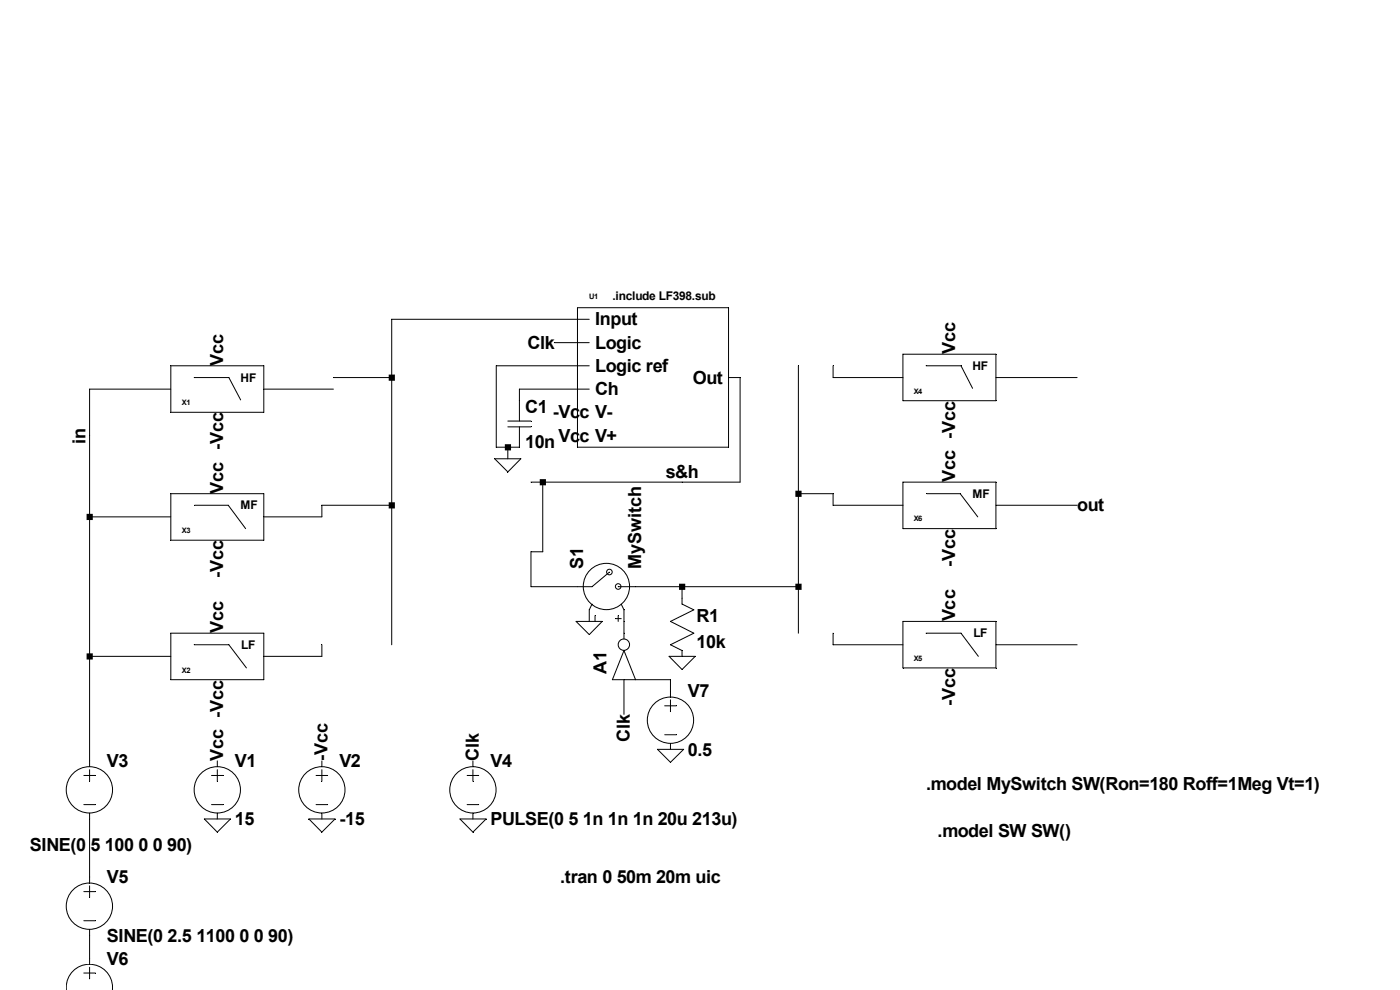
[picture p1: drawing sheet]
<svg xmlns="http://www.w3.org/2000/svg" width="297mm" height="210mm" viewBox="0 0 297 210" stroke-linecap="round" stroke-linejoin="round" font-family="sans-serif">
<g fill="none" stroke="#000" stroke-width=".21">
<path d="M36.2 77.6h19.8v9.9h-19.8zM117.6 72.7h7.4M122.5 65.3h32.1v29.6h-32.1zM125 77.6h-19.7v17.3h4.9v-4.3M125 67.7h-41.9v69.1M169.4 77.6v56.7M176.7 77.6v2.5h14.9M191.6 75.1h19.7v9.9h-19.7zM196.5 77.6h7.4l2.4 4.8M36.2 82.5h-17.2v80.1M41.2 80.1h7.4l2.5 4.7M56 82.5h14.7"/>
<path d="M70.7 80.1h12.4M104.9 97.3h5.6l-2.8 2.8zM107.7 89.3h4.9M107.7 90.6h4.9M107.7 94.9v2.4M125 82.5h-14.8v6.8M154.6 80.1h2.4v22.2h-44.4M211.3 80.1h17.2M19 109.6h17.2M36.2 104.7h19.8v9.9h-19.8zM41.3 107.2h7.1l3.7 4.9M83.1 107.2h-14.8v2.4h-12.3"/>
<path d="M115.1 102.3v14.8h-2.5v7.4h13l3.7-3.1M169.4 104.7h7.3v2.5h14.9M191.6 102.3h19.7v9.8h-19.7zM196.6 104.7h7.1l3.7 4.9M211.3 107.2h17.2M19 139.2h17.2M36.2 134.3h19.8v9.9h-19.8zM41.2 136.8h7.4l3.7 4.9M68.3 136.8v2.4h-12.3M122.2 131.8h5.6l-2.8 2.8zM125.6 128.1l-.6 1.3v2.4M126.2 130.6v1.2"/>
<path d="M130.6 131.2h1.2M131.1 124.5h38.3M131.1 130.6v1.2M131.8 128.1l.6 1.3v6.2M141.9 139.2h5.6l-2.8 2.8zM144.7 124.5v3.6l2.5 1.3-5 2.4 5 2.5-5 2.5 2.5 1.2v1.2M176.7 134.3v2.5h14.9M191.6 131.8h19.7v9.9h-19.7zM196.5 134.3h7.4l3.7 4.9M211.3 136.8h17.2M132.4 144.2v7.4M134.8 144.2l-2.4-6.2-2.5 6.2h12.3v3.7"/>
<path d="M139.5 159h5.5l-2.8 2.7zM141 149.7h2.5M141 155.9h2.5M142.2 148.5v2.5M142.2 157.7v1.3M17.8 164.5h2.4M17.8 170.7h2.4M19 163.3v2.4M19 172.5v14.8M43.3 173.7h5.6l-2.8 2.8zM44.9 164.5h2.4M44.9 170.7h2.4"/>
<path d="M46.1 161.4v1.2M46.1 163.3v2.4M46.1 172.5v1.2M65.5 173.7h5.6l-2.8 2.8zM67.1 164.5h2.4M67.1 170.7h2.4M68.3 161.4v1.2M68.3 163.3v2.4M68.3 172.5v1.2M97.6 173.7h5.5l-2.8 2.8zM99.1 164.5h2.5M99.1 170.7h2.5"/>
<path d="M100.3 161.4v1.2M100.3 163.3v2.4M100.3 172.5v1.2M17.8 189.1h2.4M17.8 195.3h2.4M19 187.9v2.5M19 197.2v7.4M14.1 210.1a4.9 4.9 0 0 1 4.9-5.5 4.9 4.9 0 0 1 4.8 5.5M17.8 206.4h2.4M19 205.2v2.4"/>
<circle cx="128.7" cy="124.4" r="4.9"/>
<circle cx="129.3" cy="121.3" r=".59"/>
<circle cx="131.1" cy="124.4" r=".59"/>
<circle cx="132.4" cy="136.8" r="1.21"/>
<circle cx="142.2" cy="152.8" r="4.9"/>
<circle cx="19" cy="167.6" r="4.9"/>
<circle cx="46.1" cy="167.6" r="4.9"/>
<circle cx="68.3" cy="167.6" r="4.9"/>
<circle cx="100.3" cy="167.6" r="4.9"/>
<circle cx="19" cy="192.2" r="4.9"/>
</g>
<path d="M18.4 109h1.3v1.3h-1.3zM18.4 138.6h1.3v1.3h-1.3zM82.5 79.5h1.3v1.3h-1.3zM82.5 106.6h1.3v1.3h-1.3zM107.1 94.2h1.3v1.3h-1.3zM114.5 101.6h1.3v1.4h-1.3zM144.1 123.8h1.3v1.3h-1.3zM168.7 104.1h1.4v1.3h-1.4zM168.7 123.8h1.4v1.3h-1.4z" fill-rule="evenodd" fill="#000"/>
<g font-size="3.8">
<text x="126.2" y="69">Input</text>
<text x="47.3" y="77.6" transform="rotate(-90 47.3 77.6)">Vcc</text>
<text x="111.9" y="74">Clk</text>
<text x="126.2" y="74">Logic</text>
<text x="202.6" y="75.1" transform="rotate(-90 202.6 75.1)">Vcc</text>
<text x="126.2" y="78.9">Logic ref</text>
<text x="126.2" y="83.9">Ch</text>
<text x="147" y="81.4">Out</text>
<text x="111.4" y="87.5">C1</text>
<text x="117.3" y="88.8">-Vcc V-</text>
<text x="18.1" y="94.1" transform="rotate(-90 18.1 94.1)">in</text>
<text x="111.4" y="95">10n</text>
<text x="118.5" y="93.7">Vcc V+</text>
<text x="141.2" y="101.5">s&amp;h</text>
<text x="47.3" y="104.7" transform="rotate(-90 47.3 104.7)">Vcc -Vcc</text>
<text x="202.6" y="102.3" transform="rotate(-90 202.6 102.3)">Vcc -Vcc</text>
<text x="228.5" y="108.5">out</text>
<text x="47.3" y="122.6" transform="rotate(-90 47.3 122.6)">-Vcc</text>
<text x="123.7" y="120.7" transform="rotate(-90 123.7 120.7)">S1</text>
<text x="136.1" y="120.7" transform="rotate(-90 136.1 120.7)">MySwitch</text>
<text x="202.6" y="120.2" transform="rotate(-90 202.6 120.2)">-Vcc</text>
<text x="147.8" y="131.9">R1</text>
<text x="202.6" y="131.8" transform="rotate(-90 202.6 131.8)">Vcc</text>
<text x="47.3" y="134.3" transform="rotate(-90 47.3 134.3)">Vcc</text>
<text x="147.8" y="137.5">10k</text>
<text x="128.7" y="142.9" transform="rotate(-90 128.7 142.9)">A1</text>
<text x="145.9" y="148">V7</text>
<text x="202.6" y="149.7" transform="rotate(-90 202.6 149.7)">-Vcc</text>
<text x="47.3" y="161.4" transform="rotate(-90 47.3 161.4)">Vcc -Vcc</text>
<text x="69.5" y="161.4" transform="rotate(-90 69.5 161.4)">-Vcc</text>
<text x="101.6" y="161.4" transform="rotate(-90 101.6 161.4)">Clk</text>
<text x="133.6" y="157.5" transform="rotate(-90 133.6 157.5)">Clk</text>
<text x="145.9" y="160.3">0.5</text>
<text x="22.7" y="162.7">V3</text>
<text x="49.8" y="162.7">V1</text>
<text x="72" y="162.7">V2</text>
<text x="104.1" y="162.7">V4</text>
<text x="196.5" y="167.7">.model MySwitch SW(Ron=180 Roff=1Meg Vt=1)</text>
<text x="49.8" y="175">15</text>
<text x="72" y="175">-15</text>
<text x="104.1" y="175">PULSE(0 5 1n 1n 1n 20u 213u)</text>
<text x="198.9" y="177.5">.model SW SW()</text>
<text x="6.3" y="180.5">SINE(0 5 100 0 0 90)</text>
<text x="22.7" y="187.4">V5</text>
<text x="118.8" y="187.4">.tran 0 50m 20m uic</text>
<text x="22.7" y="199.7">SINE(0 2.5 1100 0 0 90)</text>
<text x="22.7" y="204.6">V6</text>
</g>
<g font-size="2.5">
<text x="129.9" y="63.7">.include LF398.sub</text>
<text x="51.1" y="80.9">HF</text>
<text x="206.3" y="78.4">HF</text>
<text x="206.3" y="105.6">MF</text>
<text x="51.1" y="108">MF</text>
<text x="51.2" y="137.6">LF</text>
<text x="206.5" y="135.2">LF</text>
</g>
<g font-size="1.6">
<text x="125" y="63.3">U1</text>
<text x="193.8" y="83.5">X4</text>
<text x="38.6" y="86">X1</text>
<text x="38.6" y="113.1">X3</text>
<text x="193.8" y="110.6">X6</text>
<text x="38.6" y="142.7">X2</text>
<text x="193.8" y="140.2">X5</text>
</g>
</svg>
